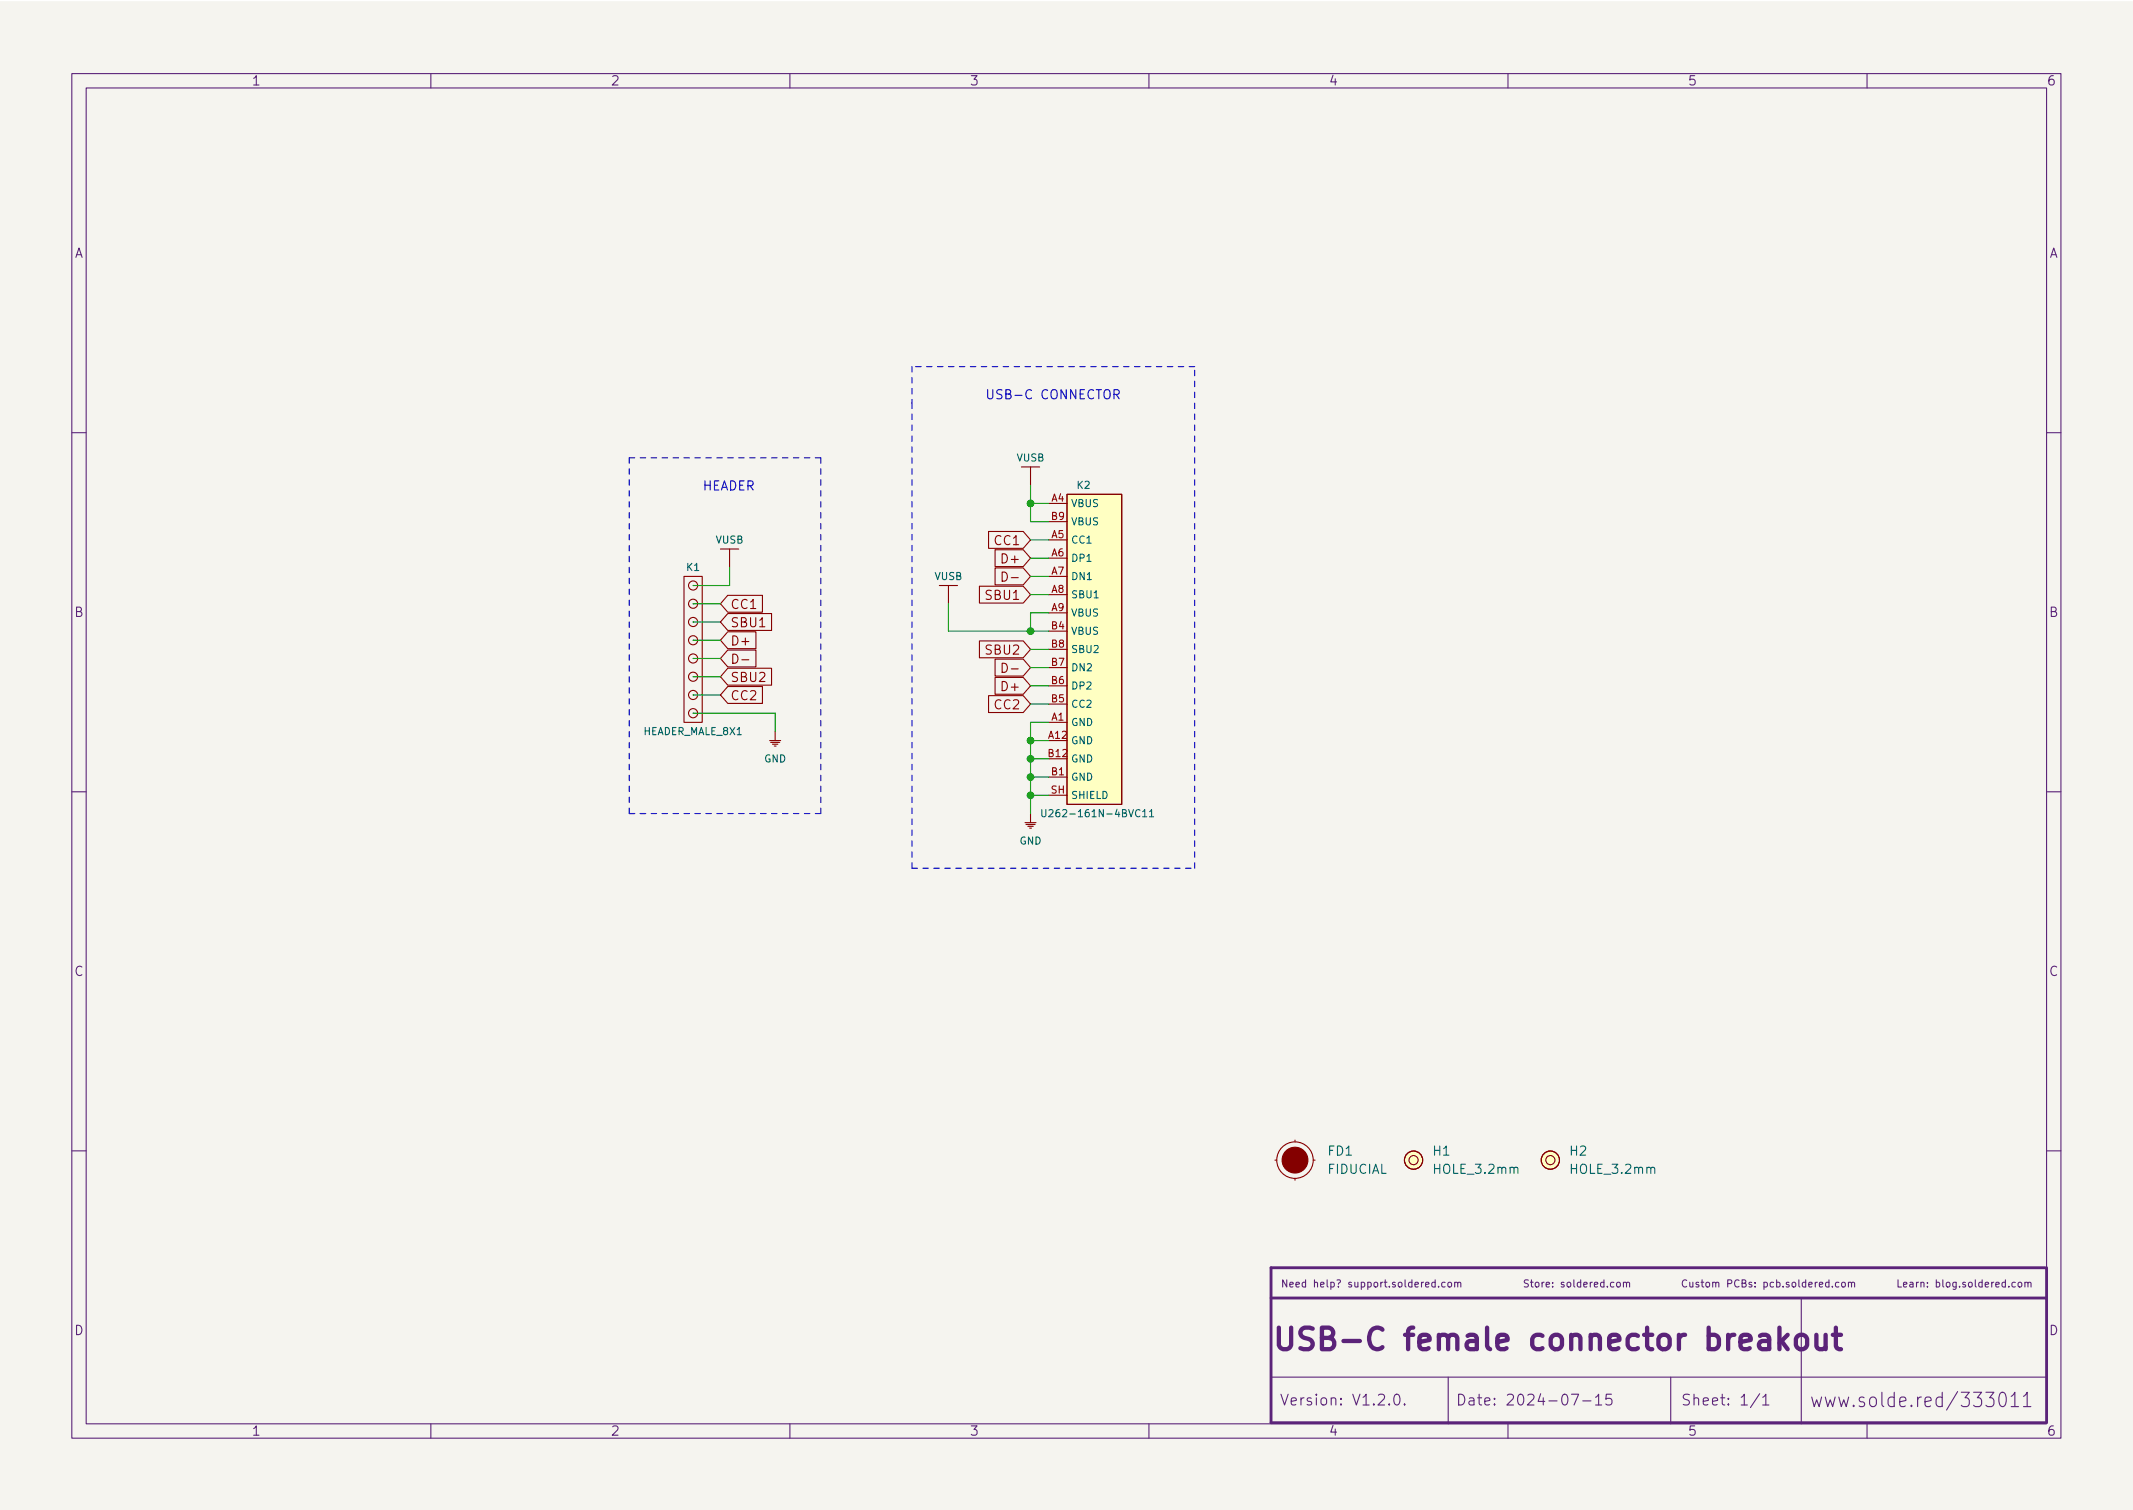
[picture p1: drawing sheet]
<svg xmlns="http://www.w3.org/2000/svg" width="297mm" height="210mm" viewBox="0 0 297 210" stroke-linecap="round" stroke-linejoin="round" font-family="sans-serif">
<path d="M0 .2h297v210.1h-297z" fill="#f5f4ef" stroke="#f5f4ef" stroke-width=".14"/>
<g fill="none" stroke="#5b2379" stroke-width=".15">
<path d="M10 10.2h277v190.1h-277zM12 12.2h273v186.1h-273zM60 10.2v2M110 10.2v2M160 10.2v2M210 10.2v2M260 10.2v2M10 60.2h2M285 60.2h2M10 110.2h2M285 110.2h2M10 160.2h2"/>
<path d="M199.9 178.6l-.3-.1-.2 .2 .1 .5h.4M199.9 178.2v1M200.3 179.1v.1M201.2 178.6l-.2-.1-.2 .2 .1 .5h.3M201.7 178.6l.3-.1 .1 .2v.3l-.1 .2h-.3l-.1-.2zM202.6 178.6l.1-.1 .3 .1v.6M202.6 178.5v.7M203 178.7l.1-.2 .3 .1v.6M225.2 178.6l.1-.1 .3 .1v.4v.2h-.3l-.1-.1zM226.1 178.6l.1-.1 .3 .1v.6M226.1 178.5v.7M226.5 178.7l.1-.2 .3 .1v.6"/>
<path d="M234.9 178.3a.47 .47 0 0 0-.7 .3 .47 .47 0 0 0 .5 .6l.2-.1M235.3 178.5l.1 .7h.2l.1-.1M235.7 178.5v.7M236.6 178.6l-.3-.1-.1 .2v.1l.4 .1v.3h-.4M236.9 178.5h.4M237 178.2v.9l.3 .1M237.6 178.6l.3-.1 .2 .2v.3l-.2 .2h-.3v-.2zM238.5 178.6l.1-.1 .3 .1v.6M238.5 178.5v.7M238.9 178.7l.2-.2 .2 .1 .1 .6M240.6 178.7h.5l.1-.2-.1-.2-.5-.1v1M242.2 178.3a.47 .47 0 0 0-.7 .3 .47 .47 0 0 0 .5 .6l.2-.1"/>
<path d="M242.6 178.7l.4-.1 .1-.1v-.2l-.5-.1v1h.4l.1-.1 .1-.2-.3-.2M243.9 178.6l-.2-.1-.1 .2v.1l.3 .1v.3h-.3M244.4 179.1v.1M244.4 178.6v.1M245.6 178.6l.3-.1 .2 .2-.1 .5h-.4M245.6 178.5v1M247 178.6l-.3-.1-.2 .2 .1 .5h.4M247.4 178.6l.3-.1 .2 .2-.1 .5h-.4M247.4 178.2v1M248.3 179.1v.1M249.1 178.6l-.2-.1-.2 .2 .1 .1 .3 .1v.3h-.4M249.6 178.6l.3-.1 .2 .2v.3l-.2 .2h-.3v-.2z"/>
<path d="M250.5 178.2v.9l.1 .1M251.5 178.6l-.3-.1-.2 .2 .1 .5h.4M251.5 178.2v1M251.9 178.9l.5-.1-.1-.2-.3-.1-.1 .2v.5h.4M252.8 178.5v.7M253.1 178.5l-.3 .2M253.4 178.9l.4-.1v-.2l-.3-.1-.1 .2v.5h.4M254.7 178.6l-.3-.1-.2 .2 .1 .5h.4M254.7 178.2v1M255.2 179.1v.1M256.1 178.6l-.3-.1-.2 .2 .1 .5h.4M256.5 178.6l.1-.1 .3 .1 .1 .4-.1 .2h-.3l-.1-.1z"/>
<path d="M257.4 178.6l.2-.1 .2 .1v.6M257.4 178.5v.7M257.8 178.7l.2-.2 .2 .1 .1 .6M280.6 178.6l-.2-.1-.2 .2 .1 .5h.3M281.1 178.6l.1-.1 .3 .1 .1 .4-.1 .2h-.3l-.1-.1zM282 178.6l.1-.1 .3 .1v.6M282 178.5v.7M282.4 178.7l.2-.2 .2 .1v.6M285 160.2h2M60 198.3v2M110 198.3v2M160 198.3v2"/>
<path d="M177 191.8h108M194.3 194.2a.36 .36 0 0 1 .6 .2 .77 .77 0 0 1-.4 1.2 1 1 0 0 1-.2-1.4zM195.6 195.5l.1 .1h-.1h-.1l.1-.1v.1M201.7 191.8v6.5M210 198.3v2M218.8 194.1h1l-.6 1.5M220.4 195.1h1.2M222.2 194.6l.4-.5v1.5M222.2 195.6h.9M224.4 194.1h-.7l-.1 .7 .2-.1 .5 .1 .2 .2-.1 .5-.2 .1h-.4l-.2-.1M232.7 191.8v6.5M245.1 194.1l-1.3 1.9"/>
<path d="M245.5 194.6l.4-.5v1.5M245.5 195.6h.8M250.8 180.7v17.6M260 198.3v2M270.5 194.6l-.5-.1-.4 .4v.6l.2 .3 .2 .1 .5-.1M270.5 193.9v2M272.6 193.8l-1.5 2.5M281.8 194.4l.5-.5v2M281.8 195.9h1"/>
</g>
<path d="M245.1 186l.3-.1h.5l.3 .1 .2 .3v1.6M246.4 186.6l-.3 .1h-.7a.59 .59 0 0 0-.5 .6 .59 .59 0 0 0 .5 .6h.7l.3-.2M247.8 184.9v3M248.1 186.7l.8 1.2M248.9 185.9l-1.1 1.1M250.2 186.2a.81 .81 0 0 1 .8-.3 .81 .81 0 0 1 .7 .5v.9a.81 .81 0 0 1-.8 .6 .81 .81 0 0 1-.8-.6v-.9zM252.9 185.9v1.5l.2 .3a.81 .81 0 0 0 1.1-.1M254.2 185.9v2M255.2 185.9h1.2M255.7 184.9v2.5l.1 .3 .6 .2" fill="none" stroke="#5b2379" stroke-width=".6"/>
<path d="M284.8 176.5h-107.8v21.6h107.9M285 176.5v21.6M177 180.7h108" fill="none" stroke="#5b2379" stroke-width=".4"/>
<g fill="#ffffc2" stroke="#ffffc2" stroke-width=".14">
<path d="M148.6 68.8h7.6v43.2h-7.6z"/>
<circle cx="215.9" cy="161.5" r="1.27"/>
<circle cx="196.8" cy="161.5" r="1.27"/>
</g>
<g fill="none" stroke="#840000" stroke-width=".15">
<path d="M100.3 76.4h2.6M101.6 76.4v2.6M137.7 74h4.8l1 1.2-1 1.2h-4.8zM138.6 76.5h3.9l1 1.2-1 1.2h-3.9zM138.6 79.1h3.9l1 1.2-1 1.1h-3.9zM139.6 79.7a.64 .64 0 0 1 .7 .6 .64 .64 0 0 1-.7 .6zM142.2 65h2.6M143.5 65v2.6M146 70.1h2.6M146 75.2h2.6M146 77.7h2.6M146 72.6h2.6"/>
<path d="M148.6 68.8h7.6v43.2h-7.6zM95.2 80.3h2.6v20.3h-2.6zM96.5 99.3h.1M96.5 96.8h.1M96.5 94.2h.1M96.5 91.7h.1M96.5 89.1h.1M96.5 86.6h.1M96.5 84.1h.1M96.5 81.5h.1M101.3 95.6h4.9v2.3h-4.9l-1-1.1zM101.3 88h4v2.3h-4l-1-1.2z"/>
<path d="M101.3 85.4h6.1v2.4h-6.1l-1-1.2zM101.3 90.5h4v2.4h-4l-1-1.2zM101.3 93.1h6.1v2.3h-6.1l-1-1.2zM101.3 82.9h4.9v2.3h-4.9l-1-1.1zM102 91.1a.64 .64 0 0 1 .8 .6 .64 .64 0 0 1-.8 .7zM103.3 91.9h1M130.8 81.5h2.5M132.1 81.5v2.6M136.4 89.2h6.1l1 1.2-1 1.2h-6.1zM136.4 81.6h6.1l1 1.2-1 1.2h-6.1zM137.7 96.9h4.8l1 1.1-1 1.2h-4.8zM138.6 91.8h3.9l1 1.2-1 1.1h-3.9z"/>
<path d="M138.6 94.3h3.9l1 1.2-1 1.2h-3.9zM139.6 92.4a.64 .64 0 0 1 .7 .6 .64 .64 0 0 1-.7 .6zM140.8 80.4h1M140.8 93.1h1M146 80.3h2.6M146 82.8h2.6M146 85.3h2.6M146 87.9h2.6M146 98h2.6M146 95.5h2.6M146 93h2.6M146 90.4h2.6"/>
<path d="M107.2 103.1h1.5M107.3 103.4h1.3M107.6 103.6h.7M107.8 103.9h.3M107.9 101.8v1.3M142.7 114.5h1.6M142.9 114.8h1.2M143.1 115.1h.8M143.4 115.3h.2M143.5 113.3v1.2M146 100.6h2.6M146 103.1h2.6"/>
<path d="M146 108.2h2.6M146 105.7h2.6M146 110.7h2.6M180.3 158.7v.3M177.5 161.5h.3M180.3 164.1v.2M182.9 161.5h.2"/>
<circle cx="96.5" cy="96.8" r=".63"/>
<circle cx="96.5" cy="81.5" r=".63"/>
<circle cx="96.5" cy="86.6" r=".63"/>
<circle cx="96.5" cy="89.1" r=".63"/>
<circle cx="96.5" cy="84.1" r=".63"/>
<circle cx="96.5" cy="94.2" r=".63"/>
<circle cx="96.5" cy="99.3" r=".63"/>
<circle cx="96.5" cy="91.7" r=".63"/>
<circle cx="180.3" cy="161.5" r="2.54"/>
<circle cx="196.8" cy="161.5" r=".63"/>
<circle cx="196.8" cy="161.5" r="1.27"/>
<circle cx="215.9" cy="161.5" r=".63"/>
<circle cx="215.9" cy="161.5" r="1.27"/>
</g>
<path d="M145.1 112.7v.8l.2 .2h.2l.2-.2v-.8M146.1 112.8l.4-.1 .2 .3-.7 .7h.7M159.1 113l.3-.3v1M159.1 113.7h.6M160.1 113l.3-.3v1M160.1 113.7h.6" fill="none" stroke="#006464" stroke-width=".15"/>
<circle cx="180.3" cy="161.5" r="1.8" fill="#840000" stroke="#840000" stroke-width=".15"/>
<path d="M155.1 54.9h.6l.2-.2-.1-.3-.2-.1h-.5v1.2M155.4 54.9l.5 .6" fill="none" stroke="#0000c2" stroke-width=".15"/>
<path d="M127 51v5.1M127 56.1v64.8M166.4 51h-39.4M87.6 63.7v49.6M114.3 63.7h-26.7M87.6 113.3h26.7M87.6 113.3h2.6M114.3 113.3v-49.6M127 120.9h39.4M166.4 120.9v-69.9" fill="none" stroke="#0000c2" stroke-width=".15" stroke-dasharray=".8 .8"/>
<g fill="none" stroke="#009600" stroke-width=".15">
<path d="M101.6 79v2.5h-5.1M143.5 67.6v5h2.5M143.5 77.7h2.5M143.5 75.2h2.5M143.5 70.1h2.5M96.5 99.3h11.4v2.5M96.5 86.6h3.8M96.5 89.1h3.8M96.5 84.1h3.8M96.5 94.2h3.8M96.5 96.8h3.8M96.5 91.7h3.8"/>
<path d="M132.1 84.1v3.8h13.9M143.5 93h2.5M143.5 95.5h2.5M143.5 98h2.5M143.5 80.3h2.5M143.5 82.8h2.5M143.5 90.4h2.5M146 85.3h-2.5v2.6M143.5 103.1h2.5M143.5 105.7h2.5M143.5 108.2h2.5M143.5 110.7h2.5"/>
<path d="M146 100.6h-2.5v12.7"/>
</g>
<g fill="#009600" stroke="#009600" stroke-width=".15">
<circle cx="143.5" cy="103.1" r=".46"/>
<circle cx="143.5" cy="110.7" r=".46"/>
<circle cx="143.5" cy="87.9" r=".46"/>
<circle cx="143.5" cy="105.7" r=".46"/>
<circle cx="143.5" cy="70.1" r=".46"/>
<circle cx="143.5" cy="108.2" r=".46"/>
</g>
<text font-size="4.2" fill="#5b2379" x="177" y="188">USB-C female connector breakout</text>
<g font-size="2.8" fill="#5b2379">
<text x="252" y="196">www.solde.red/</text>
<text x="272.8" y="196">333011</text>
</g>
<g font-size="2.1" fill="#5b2379">
<text x="178.2" y="195.7">Version: V1.2.0.</text>
<text x="202.7" y="195.7">Date: 2024-07-15</text>
<text x="234" y="195.7">Sheet: 1/1</text>
</g>
<g font-size="1.8" fill="#5b2379">
<text x="35" y="11.9">1</text>
<text x="85" y="11.9">2</text>
<text x="135" y="11.9">3</text>
<text x="185" y="11.9">4</text>
<text x="235" y="11.9">5</text>
<text x="285" y="11.9">6</text>
<text x="10.3" y="35.9">A</text>
<text x="285.3" y="35.9">A</text>
<text x="10.3" y="85.9">B</text>
<text x="285.3" y="85.9">B</text>
<text x="10.3" y="135.9">C</text>
<text x="285.3" y="135.9">C</text>
<text x="10.3" y="185.9">D</text>
<text x="285.3" y="185.9">D</text>
<text x="35" y="199.9">1</text>
<text x="85" y="199.9">2</text>
<text x="135" y="199.9">3</text>
<text x="185" y="199.9">4</text>
<text x="235" y="199.9">5</text>
<text x="285" y="199.9">6</text>
</g>
<g font-size="1.8" fill="#0000c2">
<text x="137.2" y="55.6">USB-C CONNECTOR</text>
<text x="97.8" y="68.3">HEADER</text>
</g>
<g font-size="1.8" fill="#840000">
<text x="138.6" y="75.9">CC1</text>
<text x="137.5" y="83.5">SBU1</text>
<text x="139.9" y="78.4">D+</text>
<text x="101.7" y="89.9">D+</text>
<text x="101.7" y="87.3">SBU1</text>
<text x="101.7" y="84.8">CC1</text>
<text x="101.7" y="95">SBU2</text>
<text x="137.5" y="91.1">SBU2</text>
<text x="101.7" y="97.5">CC2</text>
<text x="138.6" y="98.8">CC2</text>
<text x="139.9" y="96.2">D+</text>
</g>
<g font-size="1.8" fill="#006464">
<text x="185" y="160.9">FD1</text>
<text x="199.6" y="160.9">H1</text>
<text x="218.7" y="160.9">H2</text>
<text x="184.9" y="163.4">FIDUCIAL</text>
<text x="199.8" y="163.4">HOLE_3.2mm</text>
<text x="218.9" y="163.4">HOLE_3.2mm</text>
</g>
<g font-size="1.4" fill="#006464">
<text x="141.6" y="64.2">VUSB</text>
<text x="149.1" y="70.6">VBUS</text>
<text x="150" y="68.1">K2</text>
<text x="99.7" y="75.7">VUSB</text>
<text x="149.1" y="75.7">CC1</text>
<text x="149.1" y="73.1">VBUS</text>
<text x="95.6" y="79.5">K1</text>
<text x="130.1" y="80.8">VUSB</text>
<text x="149.1" y="78.2">DP1</text>
<text x="149.1" y="80.8">DN1</text>
<text x="149.1" y="83.3">SBU1</text>
<text x="149.1" y="85.8">VBUS</text>
<text x="149.1" y="88.4">VBUS</text>
<text x="149.1" y="96">DP2</text>
<text x="149.1" y="93.5">DN2</text>
<text x="149.1" y="90.9">SBU2</text>
<text x="149.1" y="101.1">GND</text>
<text x="149.1" y="98.5">CC2</text>
<text x="89.6" y="102.3">HEADER_MALE_8X1</text>
<text x="106.4" y="106.2">GND</text>
<text x="149.1" y="103.6">GND</text>
<text x="149.1" y="106.2">GND</text>
<text x="146.4" y="113.8">U262-161N-4BVC11</text>
<text x="149.1" y="108.7">GND</text>
<text x="149.1" y="111.2">SHIELD</text>
<text x="142" y="117.6">GND</text>
</g>
<g font-size="1.4" fill="#a90000">
<text x="146.4" y="69.8">A4</text>
<text x="146.4" y="74.9">A5</text>
<text x="146.4" y="77.5">A6</text>
<text x="146.4" y="72.4">B9</text>
<text x="146.4" y="80">A7</text>
<text x="146.4" y="82.5">A8</text>
<text x="146.4" y="85.1">A9</text>
<text x="146.4" y="87.6">B4</text>
<text x="146.4" y="95.2">B6</text>
<text x="146.4" y="92.7">B7</text>
<text x="146.4" y="90.2">B8</text>
<text x="146.4" y="100.3">A1</text>
<text x="146.4" y="97.8">B5</text>
<text x="146" y="102.9">A12</text>
<text x="146" y="105.4">B12</text>
<text x="146.4" y="107.9">B1</text>
<text x="146.4" y="110.5">SH</text>
</g>
<g font-size="1.4" fill="#5b2379">
<text x="178.3" y="179.3">Need help? support.soldered.com</text>
<text x="212" y="179.3">Store: soldered.com</text>
<text x="264" y="179.3">Learn: blog.soldered.com</text>
</g>
</svg>
